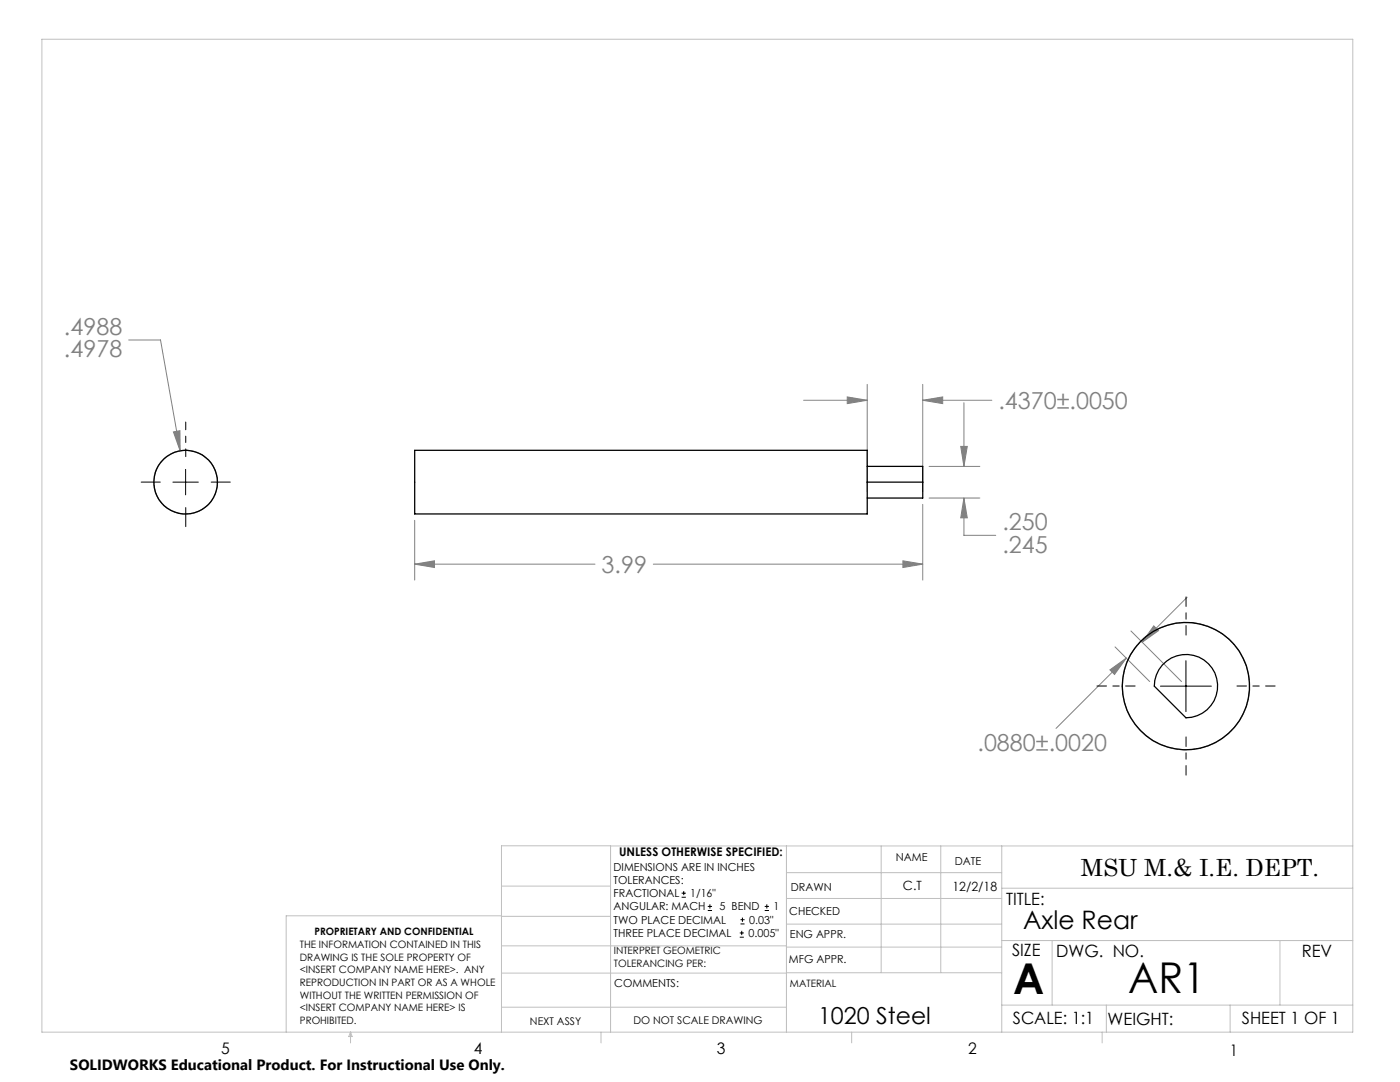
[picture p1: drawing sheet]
<svg xmlns="http://www.w3.org/2000/svg" width="279mm" height="216mm" viewBox="0 0 279 216" stroke-linecap="round" stroke-linejoin="round" font-family="sans-serif">
<g fill="none" stroke="#000" stroke-width=".2">
<path d="M34.5 96.2h5.1M37 93.7v5M231.6 136.9h10.2M236.7 131.8v10.2M136 179h.9M136 178.2h.9M136.5 177.8v.8M141.3 181.7h.8M141.3 180.9h.8M141.7 180.4v.9M147.6 187h.8M147.6 186.2h.8"/>
<path d="M147.8 184.4h.8M147.8 183.5h.8M148 185.7v.9M148.2 183.1v.8M152.6 181.7h.9M152.6 180.9h.9M153 180.4v.9"/>
</g>
<g fill="none" stroke="#808080" stroke-width=".2">
<path d="M25.7 67.8h6.3l3.9 22.2M160.4 79.9h12.7M169.1 79.2l4 .7-4 .6zM173.1 76.7v21.4M184.2 79.9l3.9-.7v1.3zM184.2 76.7v21.4M184.2 79.9h13.7M34.6 86.2l1.3-.3v4.1zM185.4 93.1h10.1M185.4 99.4h10.1M191.7 89.1h1.3l-.6 4zM192.4 99.4l.6 3.9h-1.3z"/>
<path d="M192.4 99.4v7.4h6.3M192.4 80.4v12.7M82.8 112.6l3.9-.7v1.3zM82.8 103.8v11.9M82.8 112.6h35.9M130.4 112.6h53.8M180.2 111.9l4 .7-4 .6zM184.2 100.6v15.1M236.9 119.2l-9 9M221.5 133.7l3.3-2.4-2.4 3.3zM222.5 129.1l6.9 6.9M224.8 131.3l-14.1 14"/>
<path d="M225.7 125.9l10.1 10.1M230.3 124.9l.9 .9-3.3 2.4z"/>
</g>
<g fill="none" stroke="#808080" stroke-width=".25">
<circle cx="37" cy="96.2" r="6.3"/>
<circle cx="236.7" cy="136.9" r="12.7"/>
</g>
<g fill="none" stroke="#c0c0c0" stroke-width=".2">
<path d="M8.4 7.8h261.6v198.2h-261.6zM100.1 176.8h21.7M121.8 168.8v37.2M157 168.8v37.2M157 179.3h42.9M157 174.1h42.9M175.9 168.8v25.3M187.7 168.8v25.3M199.9 177.2h70.1M199.9 168.8v37.2M270 168.8h-169.9v37.2M100.1 194.2h56.9"/>
<path d="M100.1 188.7h56.9M100.1 182.8h21.7M100.1 182.7h-43v23.3M157 194.1h42.9M157 184.4h42.9M157 189h42.9M199.9 187.7h70.1M210 187.7v12.9M255.4 187.7v12.9M70 206v2.1M70 206l.3 .8h-.7zM100.1 201h56.9"/>
<path d="M119.9 206v2.1M170 206v2.1M199.9 200.6h70.1M220 206v2.1M220.8 200.6v5.4M245.5 200.6v5.4"/>
</g>
<path d="M37.1 91.1v-6.9" fill="none" stroke="#000" stroke-width=".2" stroke-dasharray="15.2 1.3 1.3 1.3" stroke-dashoffset="13.7"/>
<path d="M32 96.2h-3.8M42.1 96.2h3.9M37.1 101.3v3.8" fill="none" stroke="#000" stroke-width=".2" stroke-dasharray="15.2 1.3 1.3 1.3"/>
<path d="M226.5 136.9h-7.6M236.7 126.7v-7.6M246.9 136.9h7.6M236.7 147v7.7" fill="none" stroke="#000" stroke-width=".2" stroke-dasharray="15.2 1.3 1.3 1.3" stroke-dashoffset="13.3"/>
<path d="M34.6 86.2l1.3 3.8v-4.1zM184.2 79.9l3.9-.7v1.3zM169.1 79.2l4 .7-4 .6zM191.7 89.1h1.3l-.6 4zM192.4 99.4l.6 3.9h-1.3zM180.2 111.9l4 .7-4 .6zM82.8 112.6l3.9-.7v1.3zM230.3 124.9l.9 .9-3.3 2.4zM221.5 133.7l3.3-2.4-2.4 3.3z" fill="#808080"/>
<g fill="none" stroke="#000" stroke-width=".25">
<path d="M82.8 89.9h90.3v12.7h-90.3zM173.1 93.1h11.1v3.1M173.1 96.2h11.1M184.2 96.2v3.2h-11.1M232 132.7a6.3 6.3 0 0 1 10.5 1.6 6.3 6.3 0 0 1-5.8 8.9l-6.3-6.3a6.5 6.5 0 0 1 1.6-4.2z"/>
<circle cx="37" cy="96.2" r="6.3"/>
<circle cx="236.7" cy="136.9" r="12.7"/>
</g>
<g font-size="8.5">
<text x="202.2" y="198.3">A</text>
<text x="225.2" y="198.1">AR1</text>
</g>
<text font-size="5.1" x="204.2" y="185.4">Axle Rear</text>
<g font-size="4.7" fill="#808080">
<text x="12.8" y="66.8">.4988</text>
<text x="12.8" y="71.3">.4978</text>
<text x="199.3" y="81.6">.4370±.0050</text>
<text x="200" y="105.8">.250</text>
<text x="200" y="110.3">.245</text>
<text x="120.1" y="114.3">3.99</text>
<text x="195.1" y="149.9">.0880±.0020</text>
</g>
<g font-size="4.7">
<text x="215.7" y="174.7">MSU M.&amp; I.E. DEPT.</text>
<text x="163.3" y="204.4">1020 Steel</text>
</g>
<g font-size="3.4">
<text x="200.8" y="180.5">TITLE:</text>
<text x="202" y="190.8">SIZE</text>
<text x="210.8" y="190.9">DWG. NO.</text>
<text x="259.8" y="191">REV</text>
<text x="202.1" y="204.4">SCALE: 1:1</text>
<text x="221" y="204.5">WEIGHT:</text>
<text x="247.8" y="204.4">SHEET 1 OF 1</text>
</g>
<g font-size="3.2">
<text x="44.2" y="210.4">5</text>
<text x="94.6" y="210.3">4</text>
<text x="143.1" y="210.4">3</text>
<text x="193.2" y="210.3">2</text>
<text x="245.4" y="210.6">1</text>
</g>
<text font-size="3" x="14" y="213.5">SOLIDWORKS Educational Product. For Instructional Use Only.</text>
<g font-size="2.5">
<text x="180.2" y="177.7">C.T</text>
<text x="190.1" y="177.8">12/2/18</text>
</g>
<text font-size="2.4" x="123.6" y="170.8">UNLESS OTHERWISE SPECIFIED:</text>
<g font-size="2.2">
<text x="122.5" y="173.7">DIMENSIONS ARE IN INCHES</text>
<text x="178.8" y="171.8">NAME</text>
<text x="190.6" y="172.5">DATE</text>
<text x="122.5" y="176.4">TOLERANCES:</text>
<text x="122.5" y="179">FRACTIONAL</text>
<text x="137.8" y="179">1/16&quot;</text>
<text x="157.8" y="177.8">DRAWN</text>
<text x="122.5" y="184.3">TWO PLACE DECIMAL</text>
<text x="122.5" y="181.7">ANGULAR: MACH</text>
<text x="143.6" y="181.7">5 BEND</text>
<text x="149.5" y="184.3">0.03&quot;</text>
<text x="154.4" y="181.7">1</text>
<text x="157.5" y="182.5">CHECKED</text>
<text x="122.5" y="187">THREE PLACE DECIMAL</text>
<text x="149.4" y="187">0.005&quot;</text>
<text x="157.6" y="187.2">ENG APPR.</text>
<text x="122.6" y="197">COMMENTS:</text>
<text x="157.4" y="192.2">MFG APPR.</text>
</g>
<g font-size="2.1">
<text x="105.8" y="204.5">NEXT ASSY</text>
<text x="126.4" y="204.3">DO NOT SCALE DRAWING</text>
</g>
<g font-size="2">
<text x="59.8" y="189.2">THE INFORMATION CONTAINED IN THIS</text>
<text x="59.8" y="191.7">DRAWING IS THE SOLE PROPERTY OF</text>
<text x="62.8" y="186.5">PROPRIETARY AND CONFIDENTIAL</text>
<text x="122.5" y="190.4">INTERPRET GEOMETRIC</text>
<text x="59.8" y="194.2">&lt;INSERT COMPANY NAME HERE&gt;. ANY</text>
<text x="59.8" y="196.8">REPRODUCTION IN PART OR AS A WHOLE</text>
<text x="122.5" y="192.9">TOLERANCING PER:</text>
<text x="157.7" y="197">MATERIAL</text>
<text x="59.8" y="199.3">WITHOUT THE WRITTEN PERMISSION OF</text>
<text x="59.8" y="201.8">&lt;INSERT COMPANY NAME HERE&gt; IS</text>
<text x="59.8" y="204.3">PROHIBITED.</text>
</g>
</svg>
